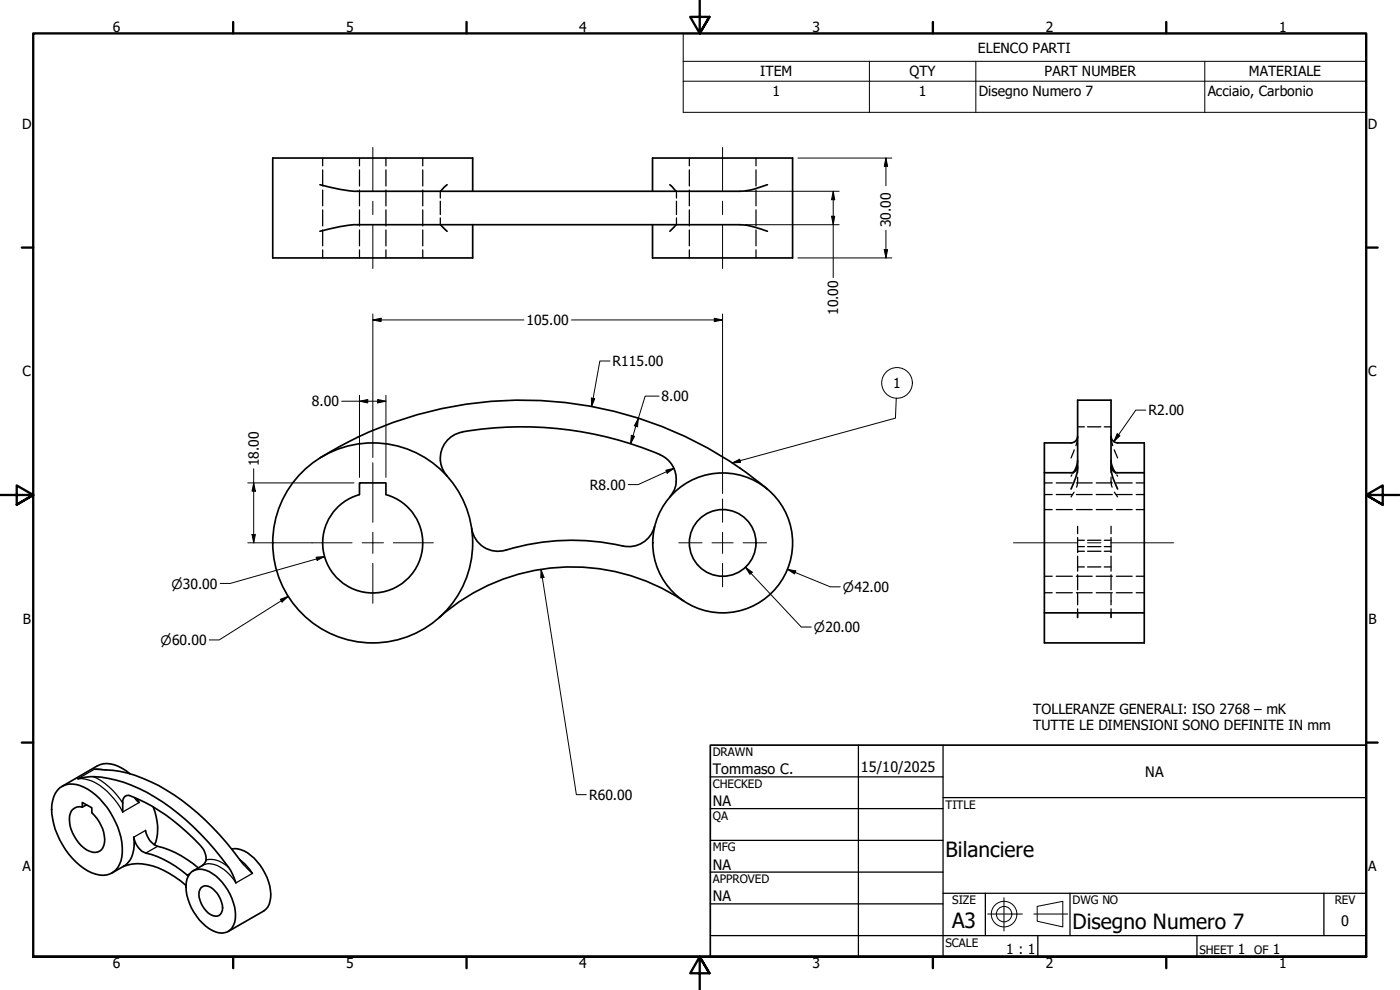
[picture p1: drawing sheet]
<svg xmlns="http://www.w3.org/2000/svg" width="420mm" height="297mm" viewBox="0 0 420 297" stroke-linecap="round" stroke-linejoin="round" font-family="sans-serif">
<!-- layer: Visibile (ANSI) -->
<g fill="none" stroke="#000" stroke-width=".51">
<path d="M96 55.4a47.9 47.9 0 0 0 11.4 2l115.9-.1a26 26 0 0 0 7-1.9M134.2 55.4l-2.1 2M141.9 57.4v-10h-60v30h60v-10M195.8 57.4v-10h42.1v30h-42.1v-10M201 55.4l1.9 2M96 69.4a47.9 47.9 0 0 1 11.4-2h114.7a26.3 26.3 0 0 1 8.2 2M132.1 67.4l2.1 2M202.9 67.4l-1.9 2M96 137.4a114.9 114.9 0 0 1 134.3 9.3M132.1 138.2a8.2 8.2 0 0 0 2.1 4.7M138.8 129.6a8 8 0 0 0-6.6 8.5M138.8 129.6a107 107 0 0 1 59.3 6.8"/>
<path d="M198.1 136.4a8 8 0 0 1 4.8 8.1M323.4 138.2a7.1 7.1 0 0 1-1.2 3.5M323.4 139.8a2 2 0 0 1-2 2h-8M323.4 130.9a2 2 0 0 1-2 2h-8v60h30v-60h-8M333.4 139.8a2 2 0 0 0 2 2M333.4 130.9a2 2 0 0 0 2 2M333.4 138.2a7.1 7.1 0 0 0 1.2 3.5M107.9 148.4v-3.5h7.9v3.5a15 15 0 0 1 8.4 23.1 15 15 0 0 1-24.5 .1 15 15 0 0 1 8.2-23.2M196.4 157.9a8 8 0 0 1-9.5 5.9 69.4 69.4 0 0 0-36 1.5 8 8 0 0 1-9.3-6.7M202.9 144.5a7.3 7.3 0 0 1-1.9 4.6M321.4 146.7a17.5 17.5 0 0 0 2-6.3v-20.3h10l.1 21.2a18 18 0 0 0 1.9 5.4M335.4 141.8h8"/>
<path d="M205.1 180.3a60 60 0 0 0-73.3 5M313.4 183.9h30M323.4 183.9v1.4M333.4 183.9v1.4M17.9 236.4a7.4 7.4 0 0 1 8.5 .4 23.5 23.5 0 0 1 10.3 19 6.3 6.3 0 0 1-5.6 6.8 13.2 13.2 0 0 1-9.4-5.1 23.4 23.4 0 0 1-6.1-16.1 8.1 8.1 0 0 1 2.3-5zM23.4 233.7a19.9 19.9 0 0 1 11.3 .3 59.3 59.3 0 0 1 27.7 18.6l2.2 2.5a28.2 28.2 0 0 1 5.7 8.4l.5 1.4M28.3 230.8l1.6 .1a36.1 36.1 0 0 1 17.7 4.8 79.1 79.1 0 0 1 25.5 23.7l2.7 2.7M39.1 232.2a9.6 9.6 0 0 0-9-2.8l-11.5 6.6M40.4 239.3l1.4 1.5M21.5 243.3a3 3 0 0 1 3.2-1.1v-1.4l2.9 1.6v1.4a10.6 10.6 0 0 1 3.6 9.8 2.86 2.86 0 0 1-4.2 1.8 11.3 11.3 0 0 1-6.1-10.6zM26 241.5l-1.3 .7M36.8 243.6v-2.1a2.15 2.15 0 0 1 1.8-2.9 55 55 0 0 1 22.6 16.4l.5 1.5a2.54 2.54 0 0 1-1 3.2"/>
<path d="M43.7 249.2a5.9 5.9 0 0 0 5.3 5.2 31 31 0 0 1 10.5 6M46 242.1a14.7 14.7 0 0 1 .4 11.4M60.8 259.6l-2.8 1.7M69.5 254.7a7.6 7.6 0 0 1 6.8 2.8 16 16 0 0 1 4.9 11.9 4.9 4.9 0 0 1-2.1 4l-10.6 6M33.6 261.9a10 10 0 0 0 5.5-4 10.6 10.6 0 0 0 1-6.7 6 6 0 0 0 5.4 5.2 33.5 33.5 0 0 1 11 6.4M36.9 260a15.2 15.2 0 0 1 13.9 2.1l3.4 2.2 1.6 1.4M57.5 261.6a5.1 5.1 0 0 1 6.3 .5 16 16 0 0 1 6.8 13.7 4.3 4.3 0 0 1-2.3 3.8 4.3 4.3 0 0 1-4.5-.4 15.4 15.4 0 0 1-7.7-15.3l.8-1.7zM60.3 266.4a2.58 2.58 0 0 1 3.6 .3 7.8 7.8 0 0 1 2.8 6.5 2.1 2.1 0 0 1-3.5 1.2 7.7 7.7 0 0 1-3.4-6.8z"/>
<circle cx="111.9" cy="162.9" r="30"/>
<circle cx="216.9" cy="162.9" r="10"/>
<circle cx="216.9" cy="162.9" r="21"/>
</g>
<!-- layer: Nascosta (ANSI) -->
<g fill="none" stroke="#000" stroke-width=".38">
<path d="M96.8 47.4v2.4M96.8 51v4.8M96.8 57v4.8M107.9 47.4v2.4M107.9 51v4.8M107.9 57v4.8M115.8 47.4v2.4M115.8 51v4.8M115.8 57v4.8M126.9 47.4v2.4M126.9 51v4.8M126.9 57v4.8"/>
<path d="M132.1 57.4v2M203 57.4v2M206.9 47.4v2.4M206.9 51v4.8M206.9 57v4.8M226.9 47.4v2.4M226.9 51v4.8M226.9 57v4.8M96.8 63v4.8M96.8 69v4.8M96.8 75v2.4M107.9 63v4.8"/>
<path d="M107.9 69v4.8M107.9 75v2.4M115.8 63v4.8M115.8 69v4.8M115.8 75v2.4M126.9 63v4.8M126.9 69v4.8M126.9 75v2.4M132.1 60.4v4M132.1 65.4v2M203 60.4v4M203 65.4v2"/>
<path d="M206.9 63v4.8M206.9 69v4.8M206.9 75v2.4M226.9 63v4.8M226.9 69v4.8M226.9 75v2.4M322.4 135l-1 2.4M323.4 131.2l-.5 2.5M323.4 128.1h2M326.4 128.1h4M331.4 128.1h2M333.4 131.2l.5 2.5"/>
<path d="M334.4 135l1 2.4M313.4 148.4h2.4M313.4 144.9h2.4M313.4 152.9h2.4M317 148.4h4.8M317 144.9h4.8M317 152.9h4.8M321.7 142.5l-.3 .4M322.2 141.7l-.3 .4M322.3 147.7l-.9 1.4M323 148.4h4.8M323 144.9h4.8"/>
<path d="M323 152.9h4.8M323.4 143.2l-.3 3M323.4 140.4v1.4M323.4 157.9v2.2M329 148.4h4.8M329 144.9h4.8M329 152.9h4.8M333.4 143.2l.4 3M333.4 140.4v1.4M333.4 157.9v2.2M334.5 147.7l.9 1.4M334.6 141.7l.3 .4"/>
<path d="M335 148.4h4.8M335 144.9h4.8M335 152.9h4.8M335.2 142.5l.2 .4M341 148.4h2.4M341 144.9h2.4M341 152.9h2.4M313.4 177.8h2.4M313.4 172.9h2.4M317 177.8h4.8M317 172.9h4.8M323 177.8h4.8"/>
<path d="M323 172.9h4.8M323.4 161.3v4.5M323.4 166.9v4.5M323.4 172.5v4.5M323.4 178v3.5M323.4 165.4h2M323.4 162.1h2M323.4 164h2M323.4 170.1h2M326.4 165.4h4M326.4 162.1h4M326.4 164h4"/>
<path d="M326.4 170.1h4M329 177.8h4.8M329 172.9h4.8M331.4 165.4h2M331.4 162.1h2M331.4 164h2M331.4 170.1h2M333.4 161.3v4.5M333.4 166.9v4.5M333.4 172.5v4.5M333.4 178v3.5M335 177.8h4.8"/>
<path d="M335 172.9h4.8M341 177.8h2.4M341 172.9h2.4M323.4 182.7v1.2M333.4 182.7v1.2"/>
</g>
<!-- layer: Visibile sottile (ANSI) -->
<path d="M28.1 233a21.2 21.2 0 0 1 8.7 7.9M30.9 230.9l-2.6-.1-4.9 2.9a11.4 11.4 0 0 1 8.7 3.7l1 1.1a20.4 20.4 0 0 1 3.7 5.1l5-2.8-.7-1.2M43.7 249.2l-3.6 2M47.3 253.9l-3.5 2.1M61.8 258a7.3 7.3 0 0 1 6.8 2.2M71.9 257.9l1.7 1.4 2.2 2.8-5 2.8a10.8 10.8 0 0 0-8.4-5.8l-1.6 .5M57 262.1l-.8 .5" fill="none" stroke="#000" stroke-width=".38"/>
<!-- layer: Simbolo (ANSI) -->
<g fill="none" stroke="#000" stroke-width=".3">
<path d="M205 18.4v-8.3h204.8v8.3M205 18.4h204.8v6M205 18.4v15.3h204.8v-9.3M260.9 18.4v15.3M292.9 18.4v15.3M361.6 18.4v15.3M205 24.4h204.8M269 119.4l-.3 6.1-49 13.4M219.7 138.9l2.3-1.1 .2 .9z"/>
<circle cx="269.2" cy="114.9" r="4.6"/>
</g>
<!-- layer: Bordo (ANSI) -->
<g fill="none" stroke="#000" stroke-width=".7">
<path d="M70 6.6v3.4M140 6.6v3.4M210 0v10l-2.9-4.9h5.8l-2.9 4.9 2.9-4.9M280 6.6v3.4M350 6.6v3.4M6.5 74.3h3.5M410 74.3h3.4M0 148.5h10l-5-2.8v5.7l5-2.9-5 2.9M420 148.5h-10l5-2.8v5.7l-5-2.9 5 2.9M6.5 222.8h3.5M410 222.8h3.4M10 287.1v-277.1h400v277.1h-400h400"/>
<path d="M70 287.1v3.4M140 287.1v3.4M212.9 292l-2.9-4.9 2.9 4.9h-5.8l2.9-4.9v9.9M280 287.1v3.4M350 287.1v3.4"/>
</g>
<!-- layer: Titolo (ANSI) -->
<g fill="none" stroke="#000" stroke-width=".38">
<path d="M213.2 233.1h69.8M257.6 223.6v63.5M283 239.3h127M283 223.6v63.5M213.2 242.6h69.8M213.2 252.1h69.8M213.2 261.7h69.8M213.2 271.2h69.8M283 268h127M295.7 268v12.7M321.1 268v12.7M397.3 268v12.7"/>
<path d="M213.2 280.7h196.8M311.5 280.7v6.4M359.2 280.7v6.4"/>
</g>
<path d="M213.2 223.6h196.8v63.5h-196.8z" fill="none" stroke="#000" stroke-width=".51"/>
<!-- layer: Centro (ANSI) -->
<path d="M111.9 138.9v17.8M111.9 159.7v6.3M216.9 149.7v7M216.9 159.7v6.3M93.7 162.9h12M108.7 162.9h6.4M111.9 169v12M118 162.9h12M203.7 162.9h7M213.7 162.9h6.3M216.9 169v7.1M223 162.9h7.1" fill="none" stroke="#000" stroke-width=".3"/>
<path d="M111.9 44.2v13.2M216.9 44.2v13.2M111.9 60.4v4M111.9 67.4v13.2M216.9 60.4v4M216.9 67.4v13.2M304.2 162.9h19.2M326.4 162.9h4M333.4 162.9h18.8" fill="none" stroke="#000" stroke-width=".3"/>
<!-- layer: Quota (ANSI) -->
<g fill="none" stroke="#000" stroke-width=".3">
<path d="M223.6 57.4h28.2M239.5 47.4h28.2M250.1 57.4l.4 2.5h-.9zM250.1 57.4v25.9M265.9 47.4l.5 2.5h-1zM265.9 47.4v8.3M223.6 67.4h28.2M239.5 77.4h28.2M249.6 64.9h.9l-.4 2.5zM265.4 74.9h1l-.5 2.5zM265.9 69.1v8.3M111.9 96l2.5-.5v1z"/>
<path d="M111.9 96h45.3M111.9 94.2v43.1M171.5 96h45.4M214.4 95.5l2.5 .5-2.5 .5zM216.9 94.2v53.9M107.9 118.6v24.6M113.3 119.9l2.5 .5-2.5 .5zM115.8 118.6v24.6M177.5 119.4l1 .2-1 2.4zM183.1 108.3h-3.1l-2.5 13.7M197.8 118.9h-4.2l-4.4 14.2M102.6 120.4h13.2"/>
<path d="M107.9 120.4l2.5-.5v1zM189.5 130.6l.9 .3-1.2 2.2zM191.6 125.5l-.3 2.6-.9-.4zM335.3 130.2l.8 .5-1.8 1.8zM343.9 123h-3l-6.6 9.5M74.4 144.9h31.8M76.1 144.9l.5 2.5h-1zM76.1 140.6v22.3M199.8 141.1l2.5-.6-2.1 1.5zM202.3 140.5l-10.8 4.9h-3M74.4 162.9h19.3M75.6 160.4h1l-.5 2.5z"/>
<path d="M84.1 179.8l2.4-.9-1.9 1.7zM86.5 178.9l-20.7 13.1h-3M94.9 167.2l2.5-.2-2.2 1.1zM97.4 167l-28.3 8.1h-3M162.4 170.9l.9 2.3-1 .2zM162.4 170.9l10.6 67.5h3M223.7 170.2l2 1.5-.7 .6zM223.7 170.2l16.8 17.9h3M236.3 170.8l2.5 .5-.4 .9zM236.3 170.8l12.9 5.3h3"/>
</g>
<g fill="#000">
<path d="M250.1 57.4l.4 2.5h-.9zM265.9 47.4l.5 2.5h-1zM249.6 64.9h.9l-.4 2.5zM265.4 74.9h1l-.5 2.5zM111.9 96l2.5-.5v1zM214.4 95.5l2.5 .5-2.5 .5zM107.9 120.4l2.5-.5v1zM177.5 119.4l1 .2-1 2.4zM113.3 119.9l2.5 .5-2.5 .5zM189.5 130.6l.9 .3-1.2 2.2zM191.6 125.5l-.3 2.6-.9-.4zM335.3 130.2l.8 .5-1.8 1.8z"/>
<path d="M76.1 144.9l.5 2.5h-1zM199.8 141.1l2.5-.6-2.1 1.5zM75.6 160.4h1l-.5 2.5zM94.9 167.2l2.5-.2-2.2 1.1zM162.4 170.9l.9 2.3-1 .2zM223.7 170.2l2 1.5-.7 .6zM236.3 170.8l2.5 .5-.4 .9zM84.1 179.8l2.4-.9-1.9 1.7z"/>
</g>
<!-- layer: Simbolo (ANSI) -->
<path d="M219.7 138.9l2.3-1.1 .2 .9z" fill="#000"/>
<!-- layer: Geometria schizzo (ANSI) -->
<g fill="none" stroke="#000" stroke-width=".3">
<path d="M296.4 274.2h10.4M301.3 269.4v9.9M310.3 274.2h10.1M311.3 272l7.7-1.6v7.7l-7.7-1.7z"/>
<circle cx="301.3" cy="274.3" r="3.8"/>
<circle cx="301.3" cy="274.3" r="2.32"/>
</g>
<g font-size="6.3">
<text x="283.8" y="257">Bilanciere</text>
<text x="285.8" y="278.6">A3</text>
<text x="321.9" y="278.6">Disegno Numero 7</text>
</g>
<g font-size="4.3">
<text x="213.9" y="232.2">Tommaso C.</text>
<text x="258.4" y="231.6">15/10/2025</text>
<text x="343.7" y="233">NA</text>
<text x="213.9" y="241.9">NA</text>
<text x="213.9" y="260.9">NA</text>
<text x="213.9" y="270.4">NA</text>
<text x="402.5" y="277.8">0</text>
</g>
<g font-size="4.2">
<text x="33.8" y="9.6">6</text>
<text x="103.9" y="9.6">5</text>
<text x="173.9" y="9.6">4</text>
<text x="243.8" y="9.6">3</text>
<text x="313.9" y="9.6">2</text>
<text x="383.9" y="9.6">1</text>
<text x="293.5" y="15.8">ELENCO PARTI</text>
<text x="228.2" y="22.9">ITEM</text>
<text x="272.9" y="22.9">QTY</text>
<text x="313.5" y="22.9">PART NUMBER</text>
<text x="374.8" y="22.9">MATERIALE</text>
<text x="231.8" y="28.8">1</text>
<text x="275.8" y="28.8">1</text>
<text x="293.8" y="28.8">Disegno Numero 7</text>
<text x="362.5" y="28.8">Acciaio, Carbonio</text>
<text x="6.7" y="38.7">D</text>
<text x="410.5" y="38.7">D</text>
<text x="267.4" y="68.2" transform="rotate(-90 267.4 68.2)">30.00</text>
<text x="251.6" y="94.5" transform="rotate(-90 251.6 94.5)">10.00</text>
<text x="158" y="97.5">105.00</text>
<text x="6.8" y="113">C</text>
<text x="183.8" y="109.8">R115.00</text>
<text x="410.7" y="113">C</text>
<text x="268" y="116.4">1</text>
<text x="93.6" y="121.9">8.00</text>
<text x="198.6" y="120.4">8.00</text>
<text x="344.7" y="124.6">R2.00</text>
<text x="77.7" y="139.9" transform="rotate(-90 77.7 139.9)">18.00</text>
<text x="177" y="146.9">R8.00</text>
<text x="6.9" y="187.2">B</text>
<text x="410.7" y="187.2">B</text>
<text x="310.1" y="214.1">TOLLERANZE GENERALI: ISO 2768 – mK</text>
<text x="310.1" y="219.1">TUTTE LE DIMENSIONI SONO DEFINITE IN mm</text>
<text x="176.8" y="240">R60.00</text>
<text x="6.8" y="261.4">A</text>
<text x="410.7" y="261.4">A</text>
<text x="302" y="286.3">1 : 1</text>
<text x="371.5" y="286.2">1</text>
<text x="382" y="286.2">1</text>
<text x="33.8" y="290.5">6</text>
<text x="103.9" y="290.5">5</text>
<text x="173.9" y="290.5">4</text>
<text x="243.8" y="290.5">3</text>
<text x="313.9" y="290.5">2</text>
<text x="383.9" y="290.5">1</text>
</g>
<g font-size="3.9">
<text x="51.4" y="176.6">⌀30.00</text>
<text x="253" y="177.5">⌀42.00</text>
<text x="244.3" y="189.7">⌀20.00</text>
<text x="48.2" y="193.5">⌀60.00</text>
</g>
<g font-size="3.5">
<text x="213.9" y="226.9">DRAWN</text>
<text x="213.9" y="236.4">CHECKED</text>
<text x="213.9" y="245.9">QA</text>
<text x="283.8" y="242.6">TITLE</text>
<text x="213.9" y="255.4">MFG</text>
<text x="213.9" y="265">APPROVED</text>
<text x="285.8" y="271.3">SIZE</text>
<text x="321.9" y="271.3">DWG NO</text>
<text x="400.6" y="271.3">REV</text>
<text x="283.8" y="284">SCALE</text>
<text x="360" y="286.2">SHEET</text>
<text x="376.4" y="286.2">OF</text>
</g>
</svg>
